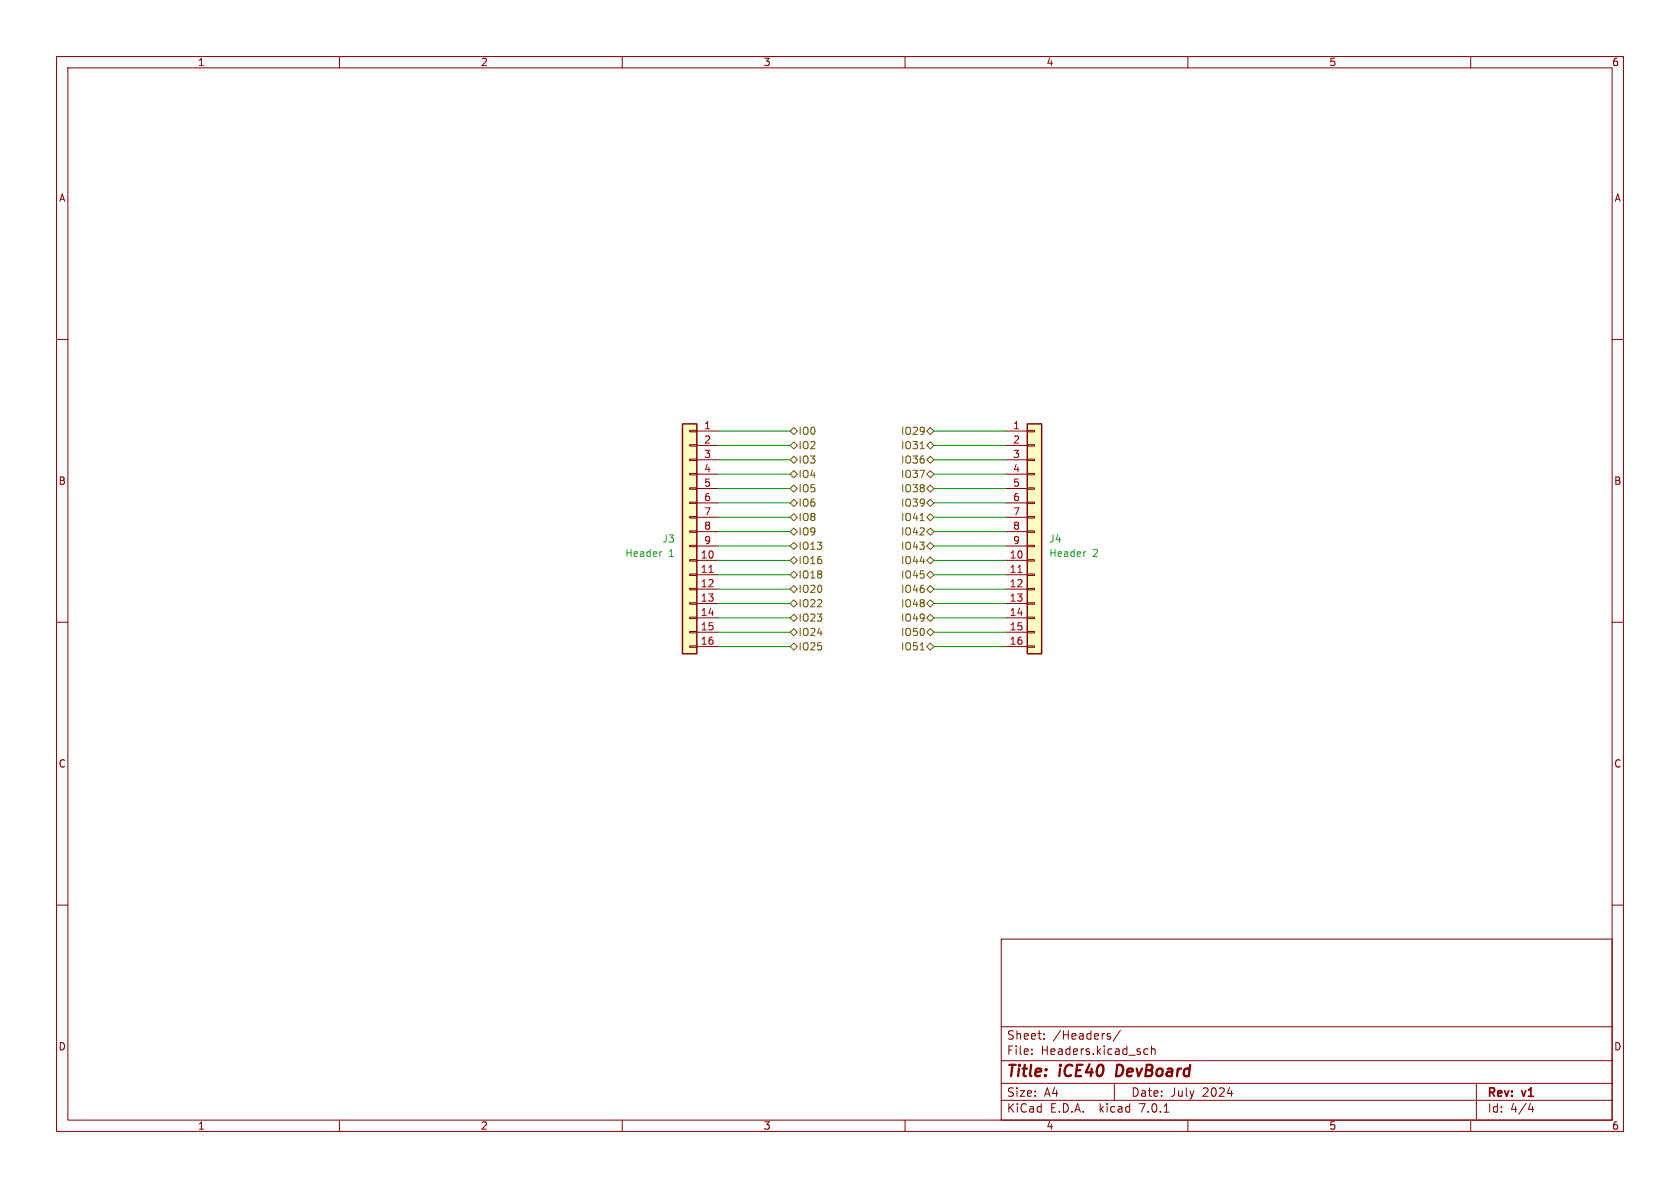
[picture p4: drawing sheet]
<svg xmlns="http://www.w3.org/2000/svg" width="297mm" height="210mm" viewBox="0 0 297 210" stroke-linecap="round" stroke-linejoin="round" font-family="sans-serif">
<g fill="none" stroke="#840000" stroke-width=".18">
<path d="M10 10h277v190h-277zM12 12h273v186h-273zM60 10v2M110 10v2M160 10v2M210 10v2M260 10v2M10 60h2M285 60h2M121.9 78.6h1.3v.3h-1.3zM121.9 76.1h1.3v.2h-1.3zM123.2 76.2h3.8"/>
<path d="M123.2 78.7h3.8M177.8 76.2h3.8M177.8 78.7h3.8M181.6 78.6h1.3v.3h-1.3zM181.6 76.1h1.3v.2h-1.3zM121.9 98.9h1.3v.3h-1.3zM121.9 96.4h1.3v.2h-1.3zM121.9 93.9h1.3v.2h-1.3zM121.9 91.3h1.3v.3h-1.3zM121.9 88.8h1.3v.2h-1.3zM121.9 86.2h1.3v.3h-1.3zM121.9 83.7h1.3v.2h-1.3z"/>
<path d="M121.9 81.2h1.3v.2h-1.3zM123.2 99.1h3.8M123.2 81.3h3.8M123.2 83.8h3.8M123.2 86.4h3.8M123.2 88.9h3.8M123.2 91.4h3.8M123.2 94h3.8M123.2 96.5h3.8M177.8 99.1h3.8M177.8 81.3h3.8M177.8 83.8h3.8"/>
<path d="M177.8 86.4h3.8M177.8 88.9h3.8M177.8 91.4h3.8M177.8 94h3.8M177.8 96.5h3.8M181.6 98.9h1.3v.3h-1.3zM181.6 96.4h1.3v.2h-1.3zM181.6 93.9h1.3v.2h-1.3zM181.6 91.3h1.3v.3h-1.3zM181.6 88.8h1.3v.2h-1.3zM181.6 86.2h1.3v.3h-1.3zM181.6 83.7h1.3v.2h-1.3z"/>
<path d="M181.6 81.2h1.3v.2h-1.3zM10 110h2M121.9 114.2h1.3v.2h-1.3zM121.9 111.6h1.3v.3h-1.3zM121.9 109.1h1.3v.2h-1.3zM121.9 106.6h1.3v.2h-1.3zM121.9 104h1.3v.3h-1.3zM121.9 101.5h1.3v.2h-1.3zM123.2 101.6h3.8M123.2 104.1h3.8M123.2 106.7h3.8M123.2 109.2h3.8"/>
<path d="M123.2 111.8h3.8M123.2 114.3h3.8M177.8 101.6h3.8M177.8 104.1h3.8M177.8 106.7h3.8M177.8 109.2h3.8M177.8 111.8h3.8M177.8 114.3h3.8M181.6 114.2h1.3v.2h-1.3zM181.6 111.6h1.3v.3h-1.3zM181.6 109.1h1.3v.2h-1.3zM181.6 106.6h1.3v.2h-1.3z"/>
<path d="M181.6 104h1.3v.3h-1.3zM181.6 101.5h1.3v.2h-1.3zM285 110h2M10 160h2M285 160h2M177 166h108v32h-108zM60 198v2M110 198v2M160 198v2M177 194.5h108M177 191.5h108M177 187.5h108"/>
<path d="M177 181.5h108M182.4 186.3v.1M182.4 185.5v.1M184.6 183.6v.1M184.6 182.8v.1M195.9 183.2l.4 .1 .1 .2-.3 .2h-.2M195.9 182.7l.4 .1M197 191.5v3M198.1 182.1l-1.3 2M202.4 186.3h.5M202.4 185.5h.5M203.6 185.5l.2-.1 .3 .1 .1 .9"/>
<path d="M203.6 184.9v1.5M205.8 196.6h.8M210 198v2M217 193.3h.9M260 198v2M261 191.5v6.5M270.2 196.1h.9M270.9 195.6v1"/>
</g>
<g fill="#ffffc2" stroke="#ffffc2" stroke-width=".18">
<path d="M120.6 74.9h2.6v40.7h-2.6z"/>
<path d="M181.6 74.9h2.5v40.7h-2.5z"/>
</g>
<path d="M120.6 74.9h2.6v40.7h-2.6zM181.6 74.9h2.5v40.7h-2.5z" fill="none" stroke="#840000" stroke-width=".25"/>
<path d="M125.3 101.2h.8M179.9 101.2h.8" fill="none" stroke="#a90000" stroke-width=".18"/>
<path d="M116.9 97.5h.1M191.8 97.5h.2" fill="none" stroke="#006464" stroke-width=".18"/>
<g fill="none" stroke="#725600" stroke-width=".18">
<path d="M139.7 78.7l.6-.6 .7 .6-.7 .7zM139.7 76.2l.6-.6 .7 .6-.7 .6zM162.7 79.3h.7M163.8 78.7l.7-.6 .6 .6-.6 .7zM163.8 76.2l.7-.6 .6 .6-.6 .6zM139.7 99.1l.6-.7 .7 .7-.7 .6zM139.7 86.4l.6-.7 .7 .7-.7 .6zM139.7 81.3l.6-.7 .7 .7-.7 .6zM139.7 83.8l.6-.6 .7 .6-.7 .7zM139.7 94l.6-.7 .7 .7-.7 .6zM139.7 88.9l.6-.6 .7 .6-.7 .6zM139.7 96.5l.6-.6 .7 .6-.7 .7z"/>
<path d="M140.3 90.8l.7 .6-.7 .7-.6-.7zM162.7 92h.7M163.8 83.8l.7-.6 .6 .6-.6 .7zM163.8 81.3l.7-.7 .6 .7-.6 .6zM163.8 94l.7-.7 .6 .7-.6 .6zM163.8 91.4l.7-.6 .6 .6-.6 .7zM163.8 86.4l.7-.7 .6 .7-.6 .6zM163.8 96.5l.7-.6 .6 .6-.6 .7zM163.8 99.1l.7-.7 .6 .7-.6 .6zM164.5 88.3l.6 .6-.6 .6-.7-.6zM139.7 111.8l.6-.7 .7 .7-.7 .6zM139.7 106.7l.6-.7 .7 .7-.7 .6z"/>
<path d="M139.7 114.3l.6-.6 .7 .6-.7 .6zM139.7 104.1l.6-.6 .7 .6-.7 .7zM140.3 108.6l.7 .6-.7 .7-.6-.7zM140.3 101l.7 .6-.7 .6-.6-.6zM162.7 114.9h.7M163.8 114.3l.7-.6 .6 .6-.6 .6zM163.8 109.2l.7-.6 .6 .6-.6 .7zM163.8 106.7l.7-.7 .6 .7-.6 .6zM163.8 104.1l.7-.6 .6 .6-.6 .7zM163.8 101.6l.7-.6 .6 .6-.6 .6zM164.5 111.1l.6 .7-.6 .6-.7-.6z"/>
</g>
<g fill="none" stroke="#009600" stroke-width=".18">
<path d="M127 76.2h12.7M127 78.7h12.7M165.1 76.2h12.7M165.1 78.7h12.7M127 99.1h12.7M127 96.5h12.7M127 88.9h12.7M127 83.8h12.7M127 94h12.7M127 91.4h12.7M127 86.4h12.7M127 81.3h12.7"/>
<path d="M165.1 99.1h12.7M165.1 96.5h12.7M165.1 88.9h12.7M165.1 83.8h12.7M165.1 94h12.7M165.1 91.4h12.7M165.1 86.4h12.7M165.1 81.3h12.7M127 101.6h12.7M127 106.7h12.7M127 109.2h12.7M127 111.8h12.7"/>
<path d="M127 114.3h12.7M127 104.1h12.7M165.1 101.6h12.7M165.1 106.7h12.7M165.1 109.2h12.7M165.1 111.8h12.7M165.1 114.3h12.7M165.1 104.1h12.7"/>
</g>
<g font-size="2.8" fill="#840000">
<text x="178" y="190.8">Title:</text>
<text x="187.4" y="190.8">iCE40</text>
<text x="198" y="190.8">DevBoard</text>
</g>
<g font-size="2.1" fill="#840000">
<text x="178" y="183.9">Sheet:</text>
<text x="186.2" y="183.9">/Headers/</text>
<text x="178" y="186.6">File:</text>
<text x="184" y="186.6">Headers.kicad_sch</text>
<text x="178" y="196.8">KiCad</text>
<text x="178" y="194">Size:</text>
<text x="184.6" y="194">A4</text>
<text x="185.7" y="196.8">E.D.A.</text>
<text x="194.4" y="196.8">kicad</text>
<text x="200" y="194">Date:</text>
<text x="201.5" y="196.8">7.0.1</text>
<text x="206.9" y="194">July</text>
<text x="212.6" y="194">2024</text>
<text x="263" y="194.2">Rev:</text>
<text x="263" y="196.8">Id:</text>
<text x="267" y="196.8">4/4</text>
<text x="269.2" y="194.2">v1</text>
</g>
<g font-size="1.8" fill="#840000">
<text x="35" y="11.8">1</text>
<text x="85" y="11.8">2</text>
<text x="135" y="11.8">3</text>
<text x="185" y="11.8">4</text>
<text x="235" y="11.8">5</text>
<text x="285" y="11.8">6</text>
<text x="10.4" y="35.8">A</text>
<text x="285.4" y="35.8">A</text>
<text x="10.3" y="85.8">B</text>
<text x="285.3" y="85.8">B</text>
<text x="10.3" y="135.8">C</text>
<text x="285.3" y="135.8">C</text>
<text x="10.3" y="185.8">D</text>
<text x="285.3" y="185.8">D</text>
<text x="35" y="199.8">1</text>
<text x="85" y="199.8">2</text>
<text x="135" y="199.8">3</text>
<text x="185" y="199.8">4</text>
<text x="235" y="199.8">5</text>
<text x="285" y="199.8">6</text>
</g>
<g font-size="1.8" fill="#a90000">
<text x="124.4" y="75.9">1</text>
<text x="179" y="75.9">1</text>
<text x="124.4" y="78.5">2</text>
<text x="124.4" y="81">3</text>
<text x="124.4" y="83.6">4</text>
<text x="179" y="78.5">2</text>
<text x="179" y="81">3</text>
<text x="179" y="83.6">4</text>
<text x="124.4" y="86.1">5</text>
<text x="124.4" y="88.6">6</text>
<text x="179" y="86.1">5</text>
<text x="179" y="88.6">6</text>
<text x="124.4" y="91.2">7</text>
<text x="124.4" y="93.7">8</text>
<text x="179" y="91.2">7</text>
<text x="179" y="93.7">8</text>
<text x="123.8" y="98.8">10</text>
<text x="123.8" y="101.3">11</text>
<text x="124.4" y="96.3">9</text>
<text x="178.4" y="98.8">10</text>
<text x="178.4" y="101.3">11</text>
<text x="179" y="96.3">9</text>
<text x="123.8" y="103.9">12</text>
<text x="123.8" y="106.4">13</text>
<text x="178.4" y="103.9">12</text>
<text x="178.4" y="106.4">13</text>
<text x="123.8" y="109">14</text>
<text x="123.8" y="111.5">15</text>
<text x="178.4" y="109">14</text>
<text x="178.4" y="111.5">15</text>
<text x="123.8" y="114">16</text>
<text x="178.4" y="114">16</text>
</g>
<g font-size="1.8" fill="#725600">
<text x="141.2" y="77">IO0</text>
<text x="159.2" y="77">IO29</text>
<text x="141.2" y="79.6">IO2</text>
<text x="141.2" y="82.1">IO3</text>
<text x="159.2" y="79.6">IO31</text>
<text x="159.2" y="82.1">IO36</text>
<text x="141.2" y="87.2">IO5</text>
<text x="141.2" y="84.6">IO4</text>
<text x="141.2" y="89.7">IO6</text>
<text x="159.2" y="84.6">IO37</text>
<text x="159.2" y="89.7">IO39</text>
<text x="159.2" y="87.2">IO38</text>
<text x="141.2" y="94.8">IO9</text>
<text x="141.2" y="92.3">IO8</text>
<text x="159.2" y="94.8">IO42</text>
<text x="159.2" y="92.3">IO41</text>
<text x="141.2" y="99.9">IO16</text>
<text x="141.2" y="97.3">IO13</text>
<text x="159.2" y="97.3">IO43</text>
<text x="159.2" y="99.9">IO44</text>
<text x="141.2" y="107.5">IO22</text>
<text x="141.2" y="102.4">IO18</text>
<text x="141.2" y="105">IO20</text>
<text x="159.2" y="107.5">IO48</text>
<text x="159.2" y="105">IO46</text>
<text x="159.2" y="102.4">IO45</text>
<text x="141.2" y="110">IO23</text>
<text x="141.2" y="112.6">IO24</text>
<text x="159.2" y="110">IO49</text>
<text x="159.2" y="112.6">IO50</text>
<text x="141.2" y="115.1">IO25</text>
<text x="159.2" y="115.1">IO51</text>
</g>
<g font-size="1.8" fill="#006464">
<text x="110.5" y="98.6">Header</text>
<text x="117.1" y="96.1">J3</text>
<text x="118.2" y="98.6">1</text>
<text x="185.4" y="96.1">J4</text>
<text x="185.4" y="98.6">Header</text>
<text x="193.1" y="98.6">2</text>
</g>
</svg>
